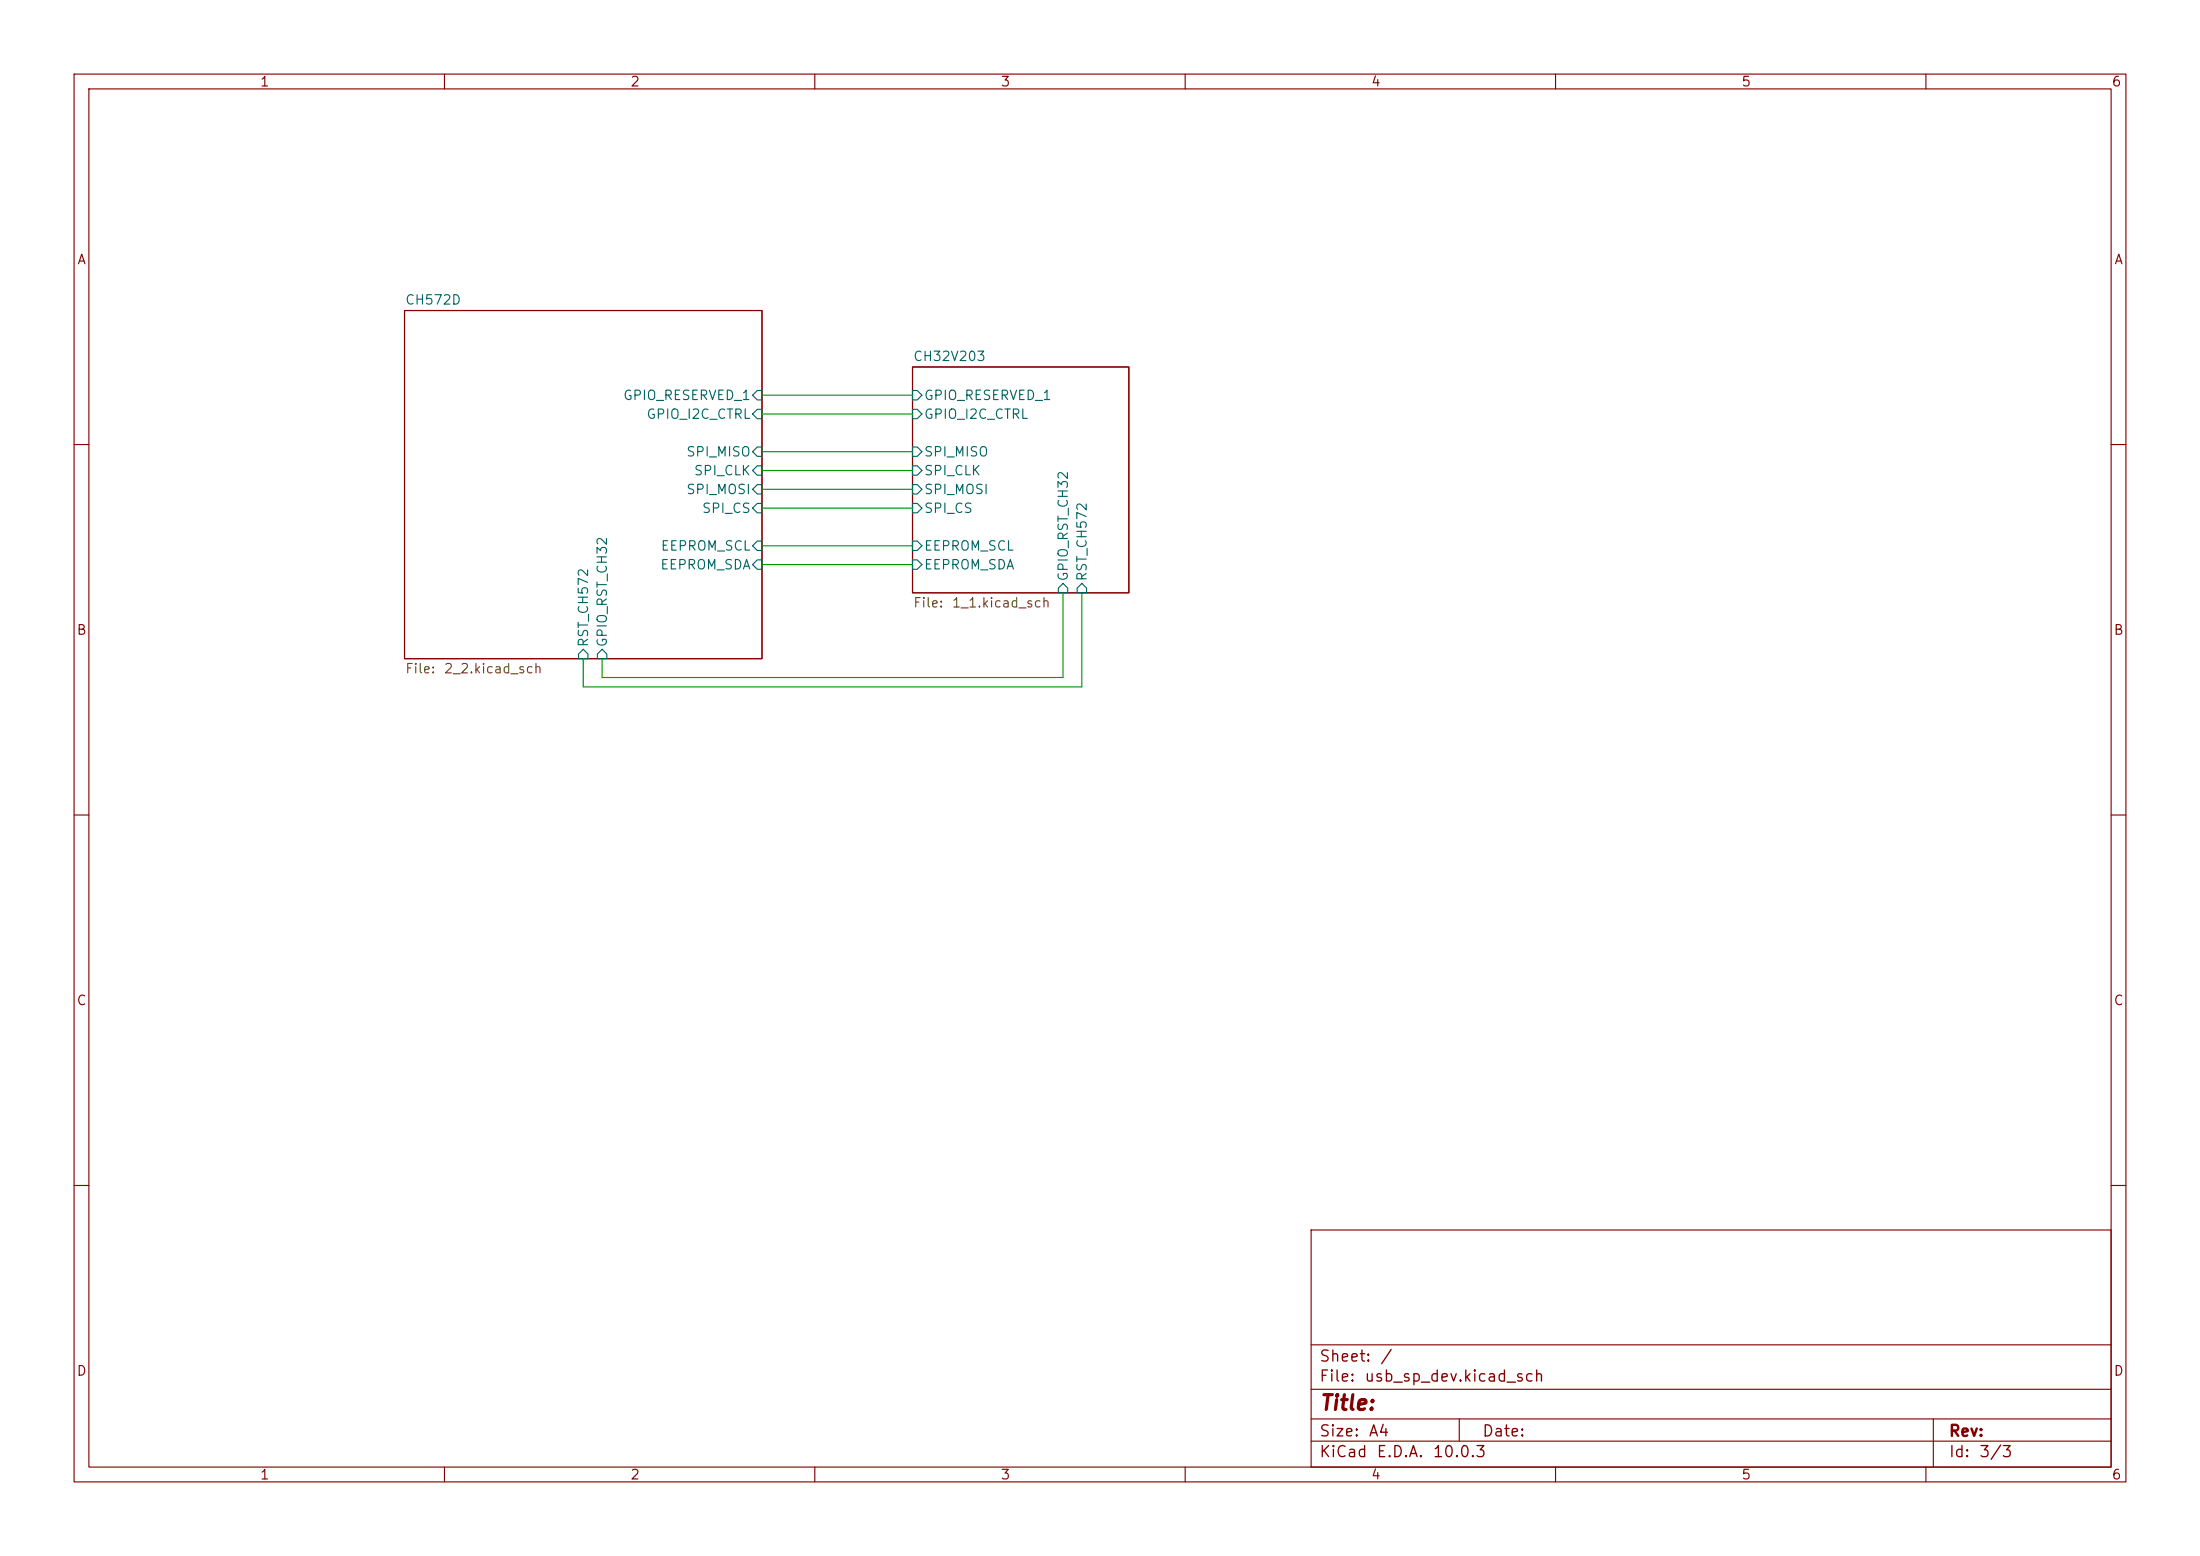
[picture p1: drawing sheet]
(kicad_sch
 (version 20260306)
 (generator "eeschema")
 (generator_version "10.0")
 (paper "A4")
 (lib_symbols)
 (wire
  (pts (xy 102.87 55.88) (xy 123.19 55.88))
  (stroke (width 0) (type default)))
 (wire
  (pts (xy 81.28 91.44) (xy 143.51 91.44))
  (stroke (width 0) (type default)))
 (wire
  (pts (xy 102.87 76.2) (xy 123.19 76.2))
  (stroke (width 0) (type default)))
 (wire
  (pts (xy 102.87 68.58) (xy 123.19 68.58))
  (stroke (width 0) (type default)))
 (wire
  (pts (xy 143.51 91.44) (xy 143.51 80.01))
  (stroke (width 0) (type default)))
 (wire
  (pts (xy 102.87 63.5) (xy 123.19 63.5))
  (stroke (width 0) (type default)))
 (wire
  (pts (xy 102.87 66.04) (xy 123.19 66.04))
  (stroke (width 0) (type default)))
 (wire
  (pts (xy 78.74 88.9) (xy 78.74 92.71))
  (stroke (width 0) (type default)))
 (wire
  (pts (xy 81.28 88.9) (xy 81.28 91.44))
  (stroke (width 0) (type default)))
 (wire
  (pts (xy 78.74 92.71) (xy 146.05 92.71))
  (stroke (width 0) (type default)))
 (wire
  (pts (xy 146.05 92.71) (xy 146.05 80.01))
  (stroke (width 0) (type default)))
 (wire
  (pts (xy 102.87 53.34) (xy 123.19 53.34))
  (stroke (width 0) (type default)))
 (wire
  (pts (xy 102.87 73.66) (xy 123.19 73.66))
  (stroke (width 0) (type default)))
 (wire
  (pts (xy 102.87 60.96) (xy 123.19 60.96))
  (stroke (width 0) (type default)))
 (sheet
  (at 123.19 49.53)
  (size 29.21 30.48)
  (exclude_from_sim no)
  (in_bom yes)
  (on_board yes)
  (dnp no)
  (fields_autoplaced yes)
  (stroke (width 0) (type solid))
  (fill (color 0 0 0 0))
  (property "Sheetname" "CH32V203" (at 123.19 48.8184 0) (show_name no) (do_not_autoplace no) (effects (font (size 1.27 1.27)) (justify left bottom)))
  (property "Sheetfile" "1_1.kicad_sch" (at 123.19 80.5946 0) (show_name no) (do_not_autoplace no) (effects (font (size 1.27 1.27)) (justify left top)))
  (pin "EEPROM_SCL" input (at 123.19 73.66 180) (effects (font (size 1.27 1.27)) (justify left)))
  (pin "EEPROM_SDA" input (at 123.19 76.2 180) (effects (font (size 1.27 1.27)) (justify left)))
  (pin "SPI_CLK" input (at 123.19 63.5 180) (effects (font (size 1.27 1.27)) (justify left)))
  (pin "SPI_MISO" input (at 123.19 60.96 180) (effects (font (size 1.27 1.27)) (justify left)))
  (pin "SPI_MOSI" input (at 123.19 66.04 180) (effects (font (size 1.27 1.27)) (justify left)))
  (pin "RST_CH572" input (at 146.05 80.01 270) (effects (font (size 1.27 1.27)) (justify left)))
  (pin "GPIO_RST_CH32" input (at 143.51 80.01 270) (effects (font (size 1.27 1.27)) (justify left)))
  (pin "SPI_CS" input (at 123.19 68.58 180) (effects (font (size 1.27 1.27)) (justify left)))
  (pin "GPIO_RESERVED_1" input (at 123.19 53.34 180) (effects (font (size 1.27 1.27)) (justify left)))
  (pin "GPIO_I2C_CTRL" input (at 123.19 55.88 180) (effects (font (size 1.27 1.27)) (justify left))))
 (sheet
  (at 54.61 41.91)
  (size 48.26 46.99)
  (exclude_from_sim no)
  (in_bom yes)
  (on_board yes)
  (dnp no)
  (fields_autoplaced yes)
  (stroke (width 0) (type solid))
  (fill (color 0 0 0 0))
  (property "Sheetname" "CH572D" (at 54.61 41.1984 0) (show_name no) (do_not_autoplace no) (effects (font (size 1.27 1.27)) (justify left bottom)))
  (property "Sheetfile" "2_2.kicad_sch" (at 54.61 89.4846 0) (show_name no) (do_not_autoplace no) (effects (font (size 1.27 1.27)) (justify left top)))
  (pin "EEPROM_SCL" input (at 102.87 73.66 0) (effects (font (size 1.27 1.27)) (justify right)))
  (pin "EEPROM_SDA" input (at 102.87 76.2 0) (effects (font (size 1.27 1.27)) (justify right)))
  (pin "SPI_MISO" input (at 102.87 60.96 0) (effects (font (size 1.27 1.27)) (justify right)))
  (pin "SPI_MOSI" input (at 102.87 66.04 0) (effects (font (size 1.27 1.27)) (justify right)))
  (pin "SPI_CLK" input (at 102.87 63.5 0) (effects (font (size 1.27 1.27)) (justify right)))
  (pin "RST_CH572" input (at 78.74 88.9 270) (effects (font (size 1.27 1.27)) (justify left)))
  (pin "GPIO_RST_CH32" input (at 81.28 88.9 270) (effects (font (size 1.27 1.27)) (justify left)))
  (pin "SPI_CS" input (at 102.87 68.58 0) (effects (font (size 1.27 1.27)) (justify right)))
  (pin "GPIO_I2C_CTRL" input (at 102.87 55.88 0) (effects (font (size 1.27 1.27)) (justify right)))
  (pin "GPIO_RESERVED_1" input (at 102.87 53.34 0) (effects (font (size 1.27 1.27)) (justify right)))))
